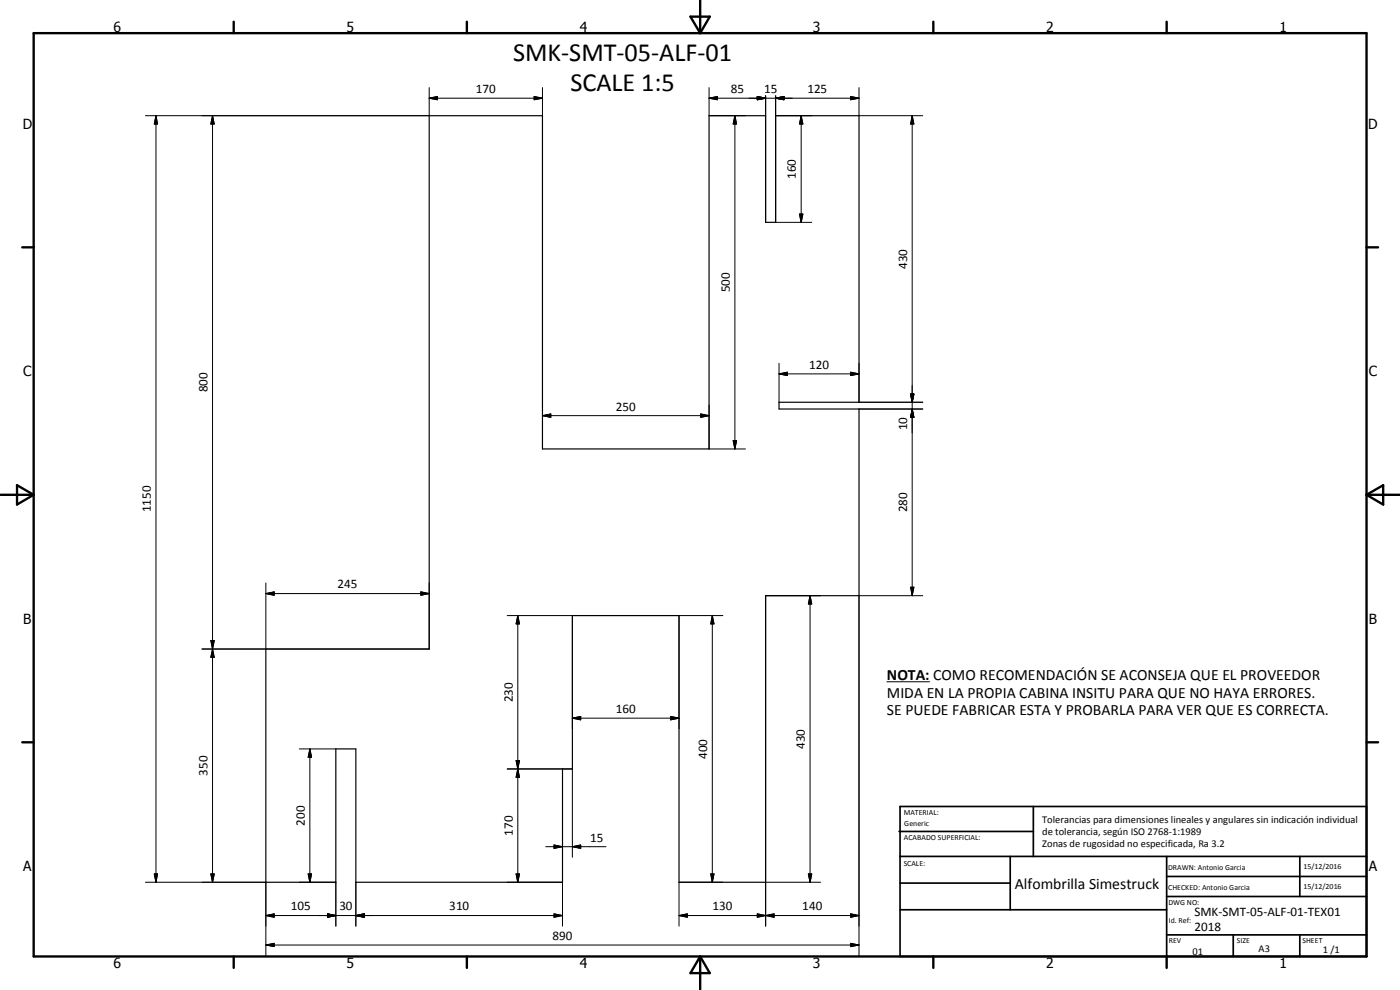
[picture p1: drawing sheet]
<svg xmlns="http://www.w3.org/2000/svg" width="420mm" height="297mm" viewBox="0 0 420 297" stroke-linecap="round" stroke-linejoin="round" font-family="sans-serif">
<path d="M128.8 34.7h34v100h50v-100h17v32h3v-32h25v86h-24v2h24v56h-28v86h-26v-80h-32v46h-3v34h-62v-40h-6v40h-21v-70h49z" fill="none" stroke="#000" stroke-width=".35"/>
<g fill="none" stroke="#000" stroke-width=".71">
<path d="M10.1 9.9h400v277.1h-400zM70.1 6.5v3.4M140.1 6.5v3.4M207.2 5h5.8l-2.9 4.9zM210.1 0v9.9M280.1 6.5v3.4M350.1 6.5v3.4M6.7 74.2h3.4M410.1 74.2h3.5M.1 148.5h10M5.1 145.6l5 2.9-5 2.9zM410.1 148.5h10"/>
<path d="M410.1 148.5l5-2.9v5.8zM6.7 222.7h3.4M410.1 222.7h3.5M70.1 287v3.4M140.1 287v3.4M210.1 287v10M210.1 287l2.9 5h-5.8zM280.1 287v3.4M350.1 287v3.4"/>
</g>
<g fill="none" stroke="#000" stroke-width=".51">
<path d="M269.8 249.5h40.3M270.1 242h140v45h-140zM270.1 257h140M303.2 257v16M310.1 242v15M350.1 257v30M390.1 257v12M270.1 265h33.1M270.1 273h80M350.1 269h60M350.1 263h60M350.1 280.5h60"/>
<path d="M370.1 280.5v6.5M390.1 280.5v6.5"/>
</g>
<g fill="none" stroke="#000" stroke-width=".3">
<path d="M46.8 34.7l.5 2.5h-1zM46.8 34.7v230M63.8 34.7l.5 2.5h-1zM63.8 34.7v230M128.8 29.5l2.5-.5v.9zM128.8 29.5h34M128.8 26.3v8.4h-85.2M160.3 29l2.5 .5-2.5 .4zM162.8 26.3v8.4M212.8 29.5l2.5-.5v.9zM212.8 29.5h45M212.8 26.3v8.4h10.9"/>
<path d="M220.5 34.7l.6 2.5h-1.1zM220.5 34.7v100M227.3 29l2.5 .5-2.5 .4zM229.8 28.7v38M232.8 29.5l2.5-.5v.9zM232.8 28.7v38h10.8M232.8 34.7h10.8M240.4 34.7l.5 2.5h-1zM240.4 34.7v32M255.3 29l2.5 .5-2.5 .4zM257.8 26.3v8.4h19.1M273.8 34.7l.5 2.5h-1z"/>
<path d="M273.8 34.7v144M239.9 64.2h1l-.5 2.5zM233.8 112.2l2.5-.5v1zM233.8 112.2h24M233.8 109v11.7M255.3 111.7l2.5 .5-2.5 .5zM257.8 109v11.7h19.1M273.3 118.2h1l-.5 2.5zM162.8 124.7l2.5-.5v1zM162.8 121.5v13.2M162.8 124.7h50M210.3 124.2l2.5 .5-2.5 .5z"/>
<path d="M212.8 121.5v13.2h10.9M220 132.2h1.1l-.6 2.5zM257.8 122.7h19.1M273.8 122.7l.5 2.5h-1zM79.8 178.1l2.5-.5v1zM79.8 174.9v19.8M79.8 178.1h49M126.3 177.6l2.5 .5-2.5 .5zM128.8 174.9v19.8h-68.2M243.1 178.7l.5 2.5h-1zM243.1 178.7v86M246.3 178.7h-16.5v99.2"/>
<path d="M273.3 176.2h1l-.5 2.5zM276.9 178.7h-19.1v108M63.3 192.2h1l-.5 2.5zM63.3 192.2h1l-1 5h1zM63.8 194.7l.5 2.5h-1zM152.2 184.7h19.6v34M155.4 184.7l.5 2.5h-1zM155.4 184.7v80M213.8 184.7l.5 2.5h-1zM213.8 184.7v80M216.9 184.7h-13.1v34M171.8 215.5l2.5-.5v1z"/>
<path d="M171.8 215.5h32M201.3 215l2.5 .5-2.5 .5zM266.2 204.6h12.8M89.8 224.7h11M93 224.7l.5 2.5h-1zM93 224.7v40M152.2 230.7h19.6v26.5M154.9 228.2h1l-.5 2.5zM154.9 228.2l1 5h-1l1-5zM155.4 230.7l.5 2.5h-1zM163.8 254h18.1M166.3 253.5l2.5 .5-2.5 .6z"/>
<path d="M171.8 254l2.5-.5v1.1zM43.6 264.7h36.2v22M46.3 262.2h1l-.5 2.5zM63.3 262.2h1l-.5 2.5zM79.8 274.7l2.5-.5v1zM79.8 274.7h89M89.8 264.7h11v13.2M92.5 262.2h1l-.5 2.5zM98.3 274.2l2.5 .5-2.5 .5zM106.8 274.7l2.5-.5v1zM106.8 264.7v13.2M152.2 264.7h16.6v13.2"/>
<path d="M154.9 262.2h1l-.5 2.5zM166.3 274.2l2.5 .5-2.5 .5zM203.8 274.7l2.5-.5v1zM203.8 274.7h54M213.3 262.2h1l-.5 2.5zM216.9 264.7h-13.1v13.2M227.3 274.2l2.5 .5-2.5 .5zM229.8 274.7l2.5-.5v1zM229.8 264.7h16.5M242.6 262.2h1l-.5 2.5zM255.3 274.2l2.5 .5-2.5 .5zM79.8 283.5l2.5-.5v1z"/>
<path d="M79.8 283.5h178M255.3 283l2.5 .5-2.5 .5z"/>
</g>
<g fill="#000">
<path d="M46.8 34.7l.5 2.5h-1zM63.8 34.7l.5 2.5h-1zM128.8 29.5l2.5-.5v.9zM160.3 29l2.5 .5-2.5 .4zM212.8 29.5l2.5-.5v.9zM220.5 34.7l.6 2.5h-1.1zM227.3 29l2.5 .5-2.5 .4zM232.8 29.5l2.5-.5v.9zM240.4 34.7l.5 2.5h-1zM255.3 29l2.5 .5-2.5 .4zM273.8 34.7l.5 2.5h-1zM239.9 64.2h1l-.5 2.5z"/>
<path d="M233.8 112.2l2.5-.5v1zM255.3 111.7l2.5 .5-2.5 .5zM273.3 118.2h1l-.5 2.5zM162.8 124.7l2.5-.5v1zM210.3 124.2l2.5 .5-2.5 .5zM220 132.2h1.1l-.6 2.5zM273.8 122.7l.5 2.5h-1zM79.8 178.1l2.5-.5v1zM126.3 177.6l2.5 .5-2.5 .5zM273.3 176.2h1l-.5 2.5zM63.3 192.2h1l-.5 2.5zM63.8 194.7l.5 2.5h-1z"/>
<path d="M155.4 184.7l.5 2.5h-1zM213.8 184.7l.5 2.5h-1zM243.1 178.7l.5 2.5h-1zM171.8 215.5l2.5-.5v1zM201.3 215l2.5 .5-2.5 .5zM93 224.7l.5 2.5h-1zM154.9 228.2h1l-.5 2.5zM155.4 230.7l.5 2.5h-1zM166.3 253.5l2.5 .5-2.5 .6zM171.8 254l2.5-.5v1.1zM46.3 262.2h1l-.5 2.5zM63.3 262.2h1l-.5 2.5z"/>
<path d="M79.8 274.7l2.5-.5v1zM92.5 262.2h1l-.5 2.5zM98.3 274.2l2.5 .5-2.5 .5zM106.8 274.7l2.5-.5v1zM154.9 262.2h1l-.5 2.5zM166.3 274.2l2.5 .5-2.5 .5zM203.8 274.7l2.5-.5v1zM213.3 262.2h1l-.5 2.5zM227.3 274.2l2.5 .5-2.5 .5zM229.8 274.7l2.5-.5v1zM242.6 262.2h1l-.5 2.5zM255.3 274.2l2.5 .5-2.5 .5z"/>
<path d="M79.8 283.5l2.5-.5v1zM255.3 283l2.5 .5-2.5 .5z"/>
</g>
<g font-size="7.9">
<text x="154" y="18.3">SMK-SMT-05-ALF-01</text>
<text x="171.2" y="27.3">SCALE 1:5</text>
</g>
<g font-size="4.7">
<text x="266.2" y="203.9">NOTA: COMO RECOMENDACIÓN SE ACONSEJA QUE EL PROVEEDOR</text>
<text x="266.2" y="209.3">MIDA EN LA PROPIA CABINA INSITU PARA QUE NO HAYA ERRORES.</text>
<text x="266.2" y="214.7">SE PUEDE FABRICAR ESTA Y PROBARLA PARA VER QUE ES CORRECTA.</text>
<text x="304.6" y="266.6">Alfombrilla Simestruck</text>
</g>
<g font-size="4.2">
<text x="34" y="9.6">6</text>
<text x="104" y="9.6">5</text>
<text x="174" y="9.6">4</text>
<text x="244" y="9.6">3</text>
<text x="314" y="9.6">2</text>
<text x="384" y="9.6">1</text>
<text x="6.8" y="38.7">D</text>
<text x="410.6" y="38.7">D</text>
<text x="7" y="112.9">C</text>
<text x="410.8" y="112.9">C</text>
<text x="7" y="187.1">B</text>
<text x="410.8" y="187.1">B</text>
<text x="7" y="261.4">A</text>
<text x="410.8" y="261.4">A</text>
<text x="34" y="290.4">6</text>
<text x="104" y="290.4">5</text>
<text x="174" y="290.4">4</text>
<text x="244" y="290.4">3</text>
<text x="314" y="290.4">2</text>
<text x="384" y="290.4">1</text>
</g>
<g font-size="3.9">
<text x="142.8" y="27.9">170</text>
<text x="219.3" y="27.9">85</text>
<text x="229.3" y="27.9">15</text>
<text x="242.3" y="27.9">125</text>
<text x="238.9" y="53.8" transform="rotate(-90 238.9 53.8)">160</text>
<text x="272.2" y="80.7" transform="rotate(-90 272.2 80.7)">430</text>
<text x="219" y="87.7" transform="rotate(-90 219 87.7)">500</text>
<text x="242.8" y="110.7">120</text>
<text x="62.3" y="117.7" transform="rotate(-90 62.3 117.7)">800</text>
<text x="184.8" y="123.2">250</text>
<text x="272.2" y="129.2" transform="rotate(-90 272.2 129.2)">10</text>
<text x="45.3" y="153.7" transform="rotate(-90 45.3 153.7)">1150</text>
<text x="272.2" y="153.7" transform="rotate(-90 272.2 153.7)">280</text>
<text x="101.3" y="176.6">245</text>
<text x="153.9" y="210.7" transform="rotate(-90 153.9 210.7)">230</text>
<text x="184.8" y="213.9">160</text>
<text x="212.2" y="227.7" transform="rotate(-90 212.2 227.7)">400</text>
<text x="241.5" y="224.7" transform="rotate(-90 241.5 224.7)">430</text>
<text x="62.3" y="232.7" transform="rotate(-90 62.3 232.7)">350</text>
<text x="91.5" y="247.7" transform="rotate(-90 91.5 247.7)">200</text>
<text x="153.9" y="250.7" transform="rotate(-90 153.9 250.7)">170</text>
<text x="177.1" y="252.5">15</text>
<text x="87.3" y="273.2">105</text>
<text x="101.8" y="273.2">30</text>
<text x="134.8" y="273.2">310</text>
<text x="213.8" y="273.2">130</text>
<text x="240.8" y="273.2">140</text>
<text x="358.5" y="275">SMK-SMT-05-ALF-01-TEX01</text>
<text x="165.8" y="282">890</text>
<text x="358.5" y="279.4">2018</text>
</g>
<g font-size="3.1">
<text x="312.7" y="246.8">Tolerancias para dimensiones lineales y angulares sin indicación individual</text>
<text x="312.7" y="250.4">de tolerancia, según ISO 2768-1:1989</text>
<text x="312.7" y="254">Zonas de rugosidad no especificada, Ra 3.2</text>
<text x="357.9" y="286.4">01</text>
<text x="377.7" y="285.6">A3</text>
<text x="397" y="285.9">1 /1</text>
</g>
<g font-size="2.4">
<text x="271.2" y="244.4">MATERIAL:</text>
<text x="271.3" y="252">ACABADO SUPERFICIAL:</text>
<text x="271.4" y="247.9">Generic</text>
<text x="271.2" y="259.7">SCALE:</text>
<text x="350.6" y="260.9">DRAWN: Antonio Garcia</text>
<text x="391.2" y="260.6">15/12/2016</text>
<text x="350.6" y="267">CHECKED: Antonio Garcia</text>
<text x="391.2" y="266.7">15/12/2016</text>
<text x="350.6" y="271.4">DWG NO:</text>
<text x="350.8" y="276.9">Id. Ref:</text>
<text x="350.8" y="282.8">REV</text>
<text x="371.2" y="282.9">SIZE</text>
<text x="390.9" y="282.9">SHEET</text>
</g>
</svg>
